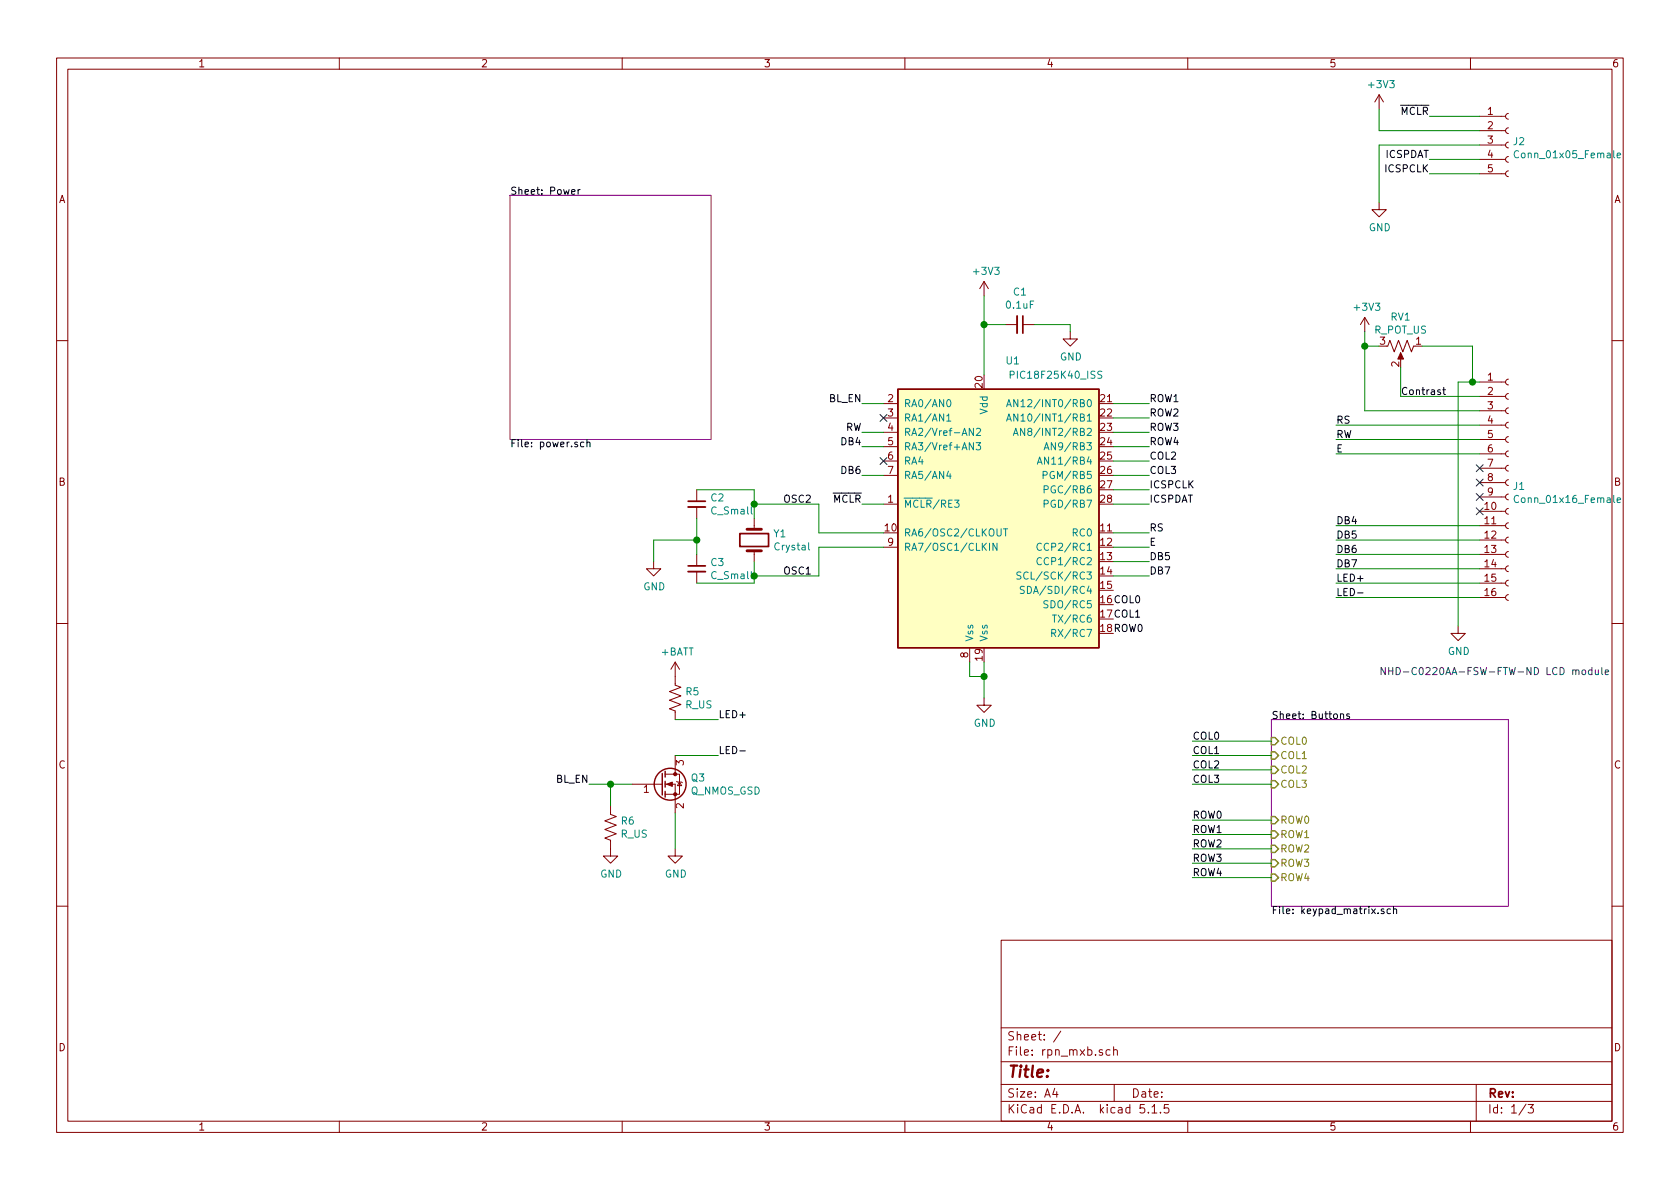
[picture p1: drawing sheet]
EESchema Schematic File Version 4
EELAYER 30 0
EELAYER END
$Descr A4 11693 8268
encoding utf-8
Sheet 1 3
Title ""
Date ""
Rev ""
Comp ""
Comment1 ""
Comment2 ""
Comment3 ""
Comment4 ""
$EndDescr
$Sheet
S 8850 5000 1650 1300
U 5D1D2A26
F0 "Buttons" 50
F1 "keypad_matrix.sch" 50
F2 "COL0" I L 8850 5150 50 
F3 "COL1" I L 8850 5250 50 
F4 "COL2" I L 8850 5350 50 
F5 "COL3" I L 8850 5450 50 
F6 "ROW0" I L 8850 5700 50 
F7 "ROW1" I L 8850 5800 50 
F8 "ROW2" I L 8850 5900 50 
F9 "ROW3" I L 8850 6000 50 
F10 "ROW4" I L 8850 6100 50 
$EndSheet
$Sheet
S 3550 1350 1400 1700
U 5D1D2A91
F0 "Power" 50
F1 "power.sch" 50
$EndSheet
$Comp
L Connector:Conn_01x16_Female J1
U 1 1
P 10500 3350
F 0 "J1" H 10528 3326 50  0000 L CNN
F 1 "Conn_01x16_Female" H 10528 3235 50  0000 L CNN
F 2 "Connector_PinHeader_1.27mm:PinHeader_2x08_P1.27mm_Horizontal" H 10500 3350 50  0001 C CNN
F 3 "~" H 10500 3350 50  0001 C CNN
	1    10500 3350
	1    0    0    -1  
$EndComp
$Comp
L power:GND #PWR0101
U 1 1
P 10150 4350
F 0 "#PWR0101" H 10150 4100 50  0001 C CNN
F 1 "GND" H 10155 4177 50  0000 C CNN
F 2 "" H 10150 4350 50  0001 C CNN
F 3 "" H 10150 4350 50  0001 C CNN
	1    10150 4350
	1    0    0    -1  
$EndComp
$Comp
L power:+3V3 #PWR0102
U 1 1
P 9500 2300
F 0 "#PWR0102" H 9500 2150 50  0001 C CNN
F 1 "+3V3" H 9515 2473 50  0000 C CNN
F 2 "" H 9500 2300 50  0001 C CNN
F 3 "" H 9500 2300 50  0001 C CNN
	1    9500 2300
	1    0    0    -1  
$EndComp
Wire Wire Line
	9500 2850 9500 2400
Wire Wire Line
	10300 2650 10250 2650
Wire Wire Line
	10150 2650 10150 4350
$Comp
L Device:R_POT_US RV1
U 1 1
P 9750 2400
F 0 "RV1" V 9545 2400 50  0000 C CNN
F 1 "R_POT_US" V 9636 2400 50  0000 C CNN
F 2 "Potentiometer_THT:Potentiometer_ACP_CA9-V10_Vertical" H 9750 2400 50  0001 C CNN
F 3 "~" H 9750 2400 50  0001 C CNN
	1    9750 2400
	0    1    1    0   
$EndComp
Wire Wire Line
	9500 2850 10300 2850
Wire Wire Line
	9750 2550 9750 2750
Wire Wire Line
	10250 2650 10250 2400
Wire Wire Line
	10250 2400 9900 2400
Connection ~ 10250 2650
Wire Wire Line
	10250 2650 10150 2650
Wire Wire Line
	9500 2400 9600 2400
Connection ~ 9500 2400
Wire Wire Line
	9500 2400 9500 2300
Wire Wire Line
	10300 3050 9300 3050
Wire Wire Line
	10300 3150 9300 3150
Text Label 9300 2950 0    50   ~ 0
RS
Text Label 9300 3050 0    50   ~ 0
RW
Text Label 9300 3150 0    50   ~ 0
E
NoConn ~ 10300 3250
NoConn ~ 10300 3350
NoConn ~ 10300 3450
NoConn ~ 10300 3550
Wire Wire Line
	10300 3650 9300 3650
Wire Wire Line
	10300 3750 9300 3750
Wire Wire Line
	10300 3850 9300 3850
Wire Wire Line
	10300 3950 9300 3950
Text Label 9300 3650 0    50   ~ 0
DB4
Text Label 9300 3750 0    50   ~ 0
DB5
Text Label 9300 3850 0    50   ~ 0
DB6
Text Label 9300 3950 0    50   ~ 0
DB7
Wire Wire Line
	10300 4050 9300 4050
Wire Wire Line
	10300 4150 9300 4150
Text Label 9300 4050 0    50   ~ 0
LED+
Text Label 9300 4150 0    50   ~ 0
LED-
Text Label 9750 2750 0    50   ~ 0
Contrast
Wire Wire Line
	9750 2750 10300 2750
Text Notes 9600 4700 0    50   ~ 0
NHD-C0220AA-FSW-FTW-ND LCD module
Wire Wire Line
	8850 6100 8300 6100
$Comp
L Device:C_Small C1
U 1 1
P 7100 2250
F 0 "C1" V 6871 2250 50  0000 C CNN
F 1 "0.1uF" V 6962 2250 50  0000 C CNN
F 2 "Capacitor_SMD:C_0805_2012Metric_Pad1.15x1.40mm_HandSolder" H 7100 2250 50  0001 C CNN
F 3 "~" H 7100 2250 50  0001 C CNN
	1    7100 2250
	0    1    1    0   
$EndComp
$Comp
L power:+3V3 #PWR0103
U 1 1
P 6850 2050
F 0 "#PWR0103" H 6850 1900 50  0001 C CNN
F 1 "+3V3" H 6865 2223 50  0000 C CNN
F 2 "" H 6850 2050 50  0001 C CNN
F 3 "" H 6850 2050 50  0001 C CNN
	1    6850 2050
	1    0    0    -1  
$EndComp
$Comp
L power:GND #PWR0104
U 1 1
P 7450 2300
F 0 "#PWR0104" H 7450 2050 50  0001 C CNN
F 1 "GND" H 7455 2127 50  0000 C CNN
F 2 "" H 7450 2300 50  0001 C CNN
F 3 "" H 7450 2300 50  0001 C CNN
	1    7450 2300
	1    0    0    -1  
$EndComp
Wire Wire Line
	7450 2300 7450 2250
Wire Wire Line
	7450 2250 7200 2250
Wire Wire Line
	6850 2050 6850 2250
Wire Wire Line
	7000 2250 6850 2250
Connection ~ 6850 2250
Wire Wire Line
	6850 2250 6850 2600
$Comp
L power:GND #PWR0105
U 1 1
P 6850 4850
F 0 "#PWR0105" H 6850 4600 50  0001 C CNN
F 1 "GND" H 6855 4677 50  0000 C CNN
F 2 "" H 6850 4850 50  0001 C CNN
F 3 "" H 6850 4850 50  0001 C CNN
	1    6850 4850
	1    0    0    -1  
$EndComp
Wire Wire Line
	6850 4850 6850 4700
Wire Wire Line
	6750 4600 6750 4700
Wire Wire Line
	6750 4700 6850 4700
Connection ~ 6850 4700
Wire Wire Line
	6850 4700 6850 4600
Text Label 6000 3000 2    50   ~ 0
RW
Text Label 8000 3800 0    50   ~ 0
E
Wire Wire Line
	7750 2800 8000 2800
Wire Wire Line
	7750 2900 8000 2900
Wire Wire Line
	7750 3000 8000 3000
Text Label 6000 3100 2    50   ~ 0
DB4
Text Label 6000 3300 2    50   ~ 0
DB6
Wire Wire Line
	8000 3100 7750 3100
Wire Wire Line
	7750 3200 8000 3200
Wire Wire Line
	8000 3300 7750 3300
$Comp
L MCU_Microchip_PIC18:PIC18F25K20_ISS U1
U 1 1
P 6950 3600
F 0 "U1" H 7050 4700 50  0000 C CNN
F 1 "PIC18F25K40_ISS" H 7350 4600 50  0000 C CNN
F 2 "Package_SO:SOIC-28W_7.5x18.7mm_P1.27mm" H 6450 3100 50  0001 C CNN
F 3 "http://ww1.microchip.com/downloads/en/DeviceDoc/40001303H.pdf" H 6950 3550 50  0001 C CNN
	1    6950 3600
	1    0    0    -1  
$EndComp
Text Label 8000 4000 0    50   ~ 0
DB7
Text Label 8300 5150 0    50   ~ 0
COL0
Text Label 8300 5250 0    50   ~ 0
COL1
Wire Wire Line
	8300 5250 8850 5250
Wire Wire Line
	8300 5150 8850 5150
Wire Wire Line
	8300 5350 8850 5350
Wire Wire Line
	8300 5450 8850 5450
Wire Wire Line
	8300 5700 8850 5700
Wire Wire Line
	8300 5800 8850 5800
Wire Wire Line
	8300 5900 8850 5900
Wire Wire Line
	8300 6000 8850 6000
Text Label 8300 5350 0    50   ~ 0
COL2
Text Label 8300 5450 0    50   ~ 0
COL3
Text Label 8300 5700 0    50   ~ 0
ROW0
Text Label 8300 5800 0    50   ~ 0
ROW1
Text Label 8300 5900 0    50   ~ 0
ROW2
Text Label 8300 6000 0    50   ~ 0
ROW3
Text Label 8300 6100 0    50   ~ 0
ROW4
Text Label 7750 4200 0    50   ~ 0
COL0
Text Label 7750 4300 0    50   ~ 0
COL1
Text Label 8000 3200 0    50   ~ 0
COL2
Text Label 8000 3300 0    50   ~ 0
COL3
Text Label 7750 4400 0    50   ~ 0
ROW0
Text Label 8000 2800 0    50   ~ 0
ROW1
Text Label 8000 2900 0    50   ~ 0
ROW2
Text Label 8000 3000 0    50   ~ 0
ROW3
Text Label 8000 3100 0    50   ~ 0
ROW4
Wire Wire Line
	8000 3700 7750 3700
Wire Wire Line
	8000 3800 7750 3800
Wire Wire Line
	7750 3900 8000 3900
Wire Wire Line
	8000 4000 7750 4000
Wire Wire Line
	6000 2800 6150 2800
Wire Wire Line
	6000 3000 6150 3000
Wire Wire Line
	6150 3100 6000 3100
Wire Wire Line
	6150 3300 6000 3300
Text Label 6000 3500 2    50   ~ 0
~MCLR
Wire Wire Line
	6000 3500 6150 3500
$Comp
L Device:Crystal Y1
U 1 1
P 5250 3750
F 0 "Y1" V 5204 3881 50  0000 L CNN
F 1 "Crystal" V 5295 3881 50  0000 L CNN
F 2 "Crystal:Crystal_HC49-4H_Vertical" H 5250 3750 50  0001 C CNN
F 3 "~" H 5250 3750 50  0001 C CNN
	1    5250 3750
	0    1    1    0   
$EndComp
$Comp
L Device:C_Small C2
U 1 1
P 4850 3500
F 0 "C2" H 4942 3546 50  0000 L CNN
F 1 "C_Small" H 4942 3455 50  0000 L CNN
F 2 "Capacitor_SMD:C_0805_2012Metric_Pad1.15x1.40mm_HandSolder" H 4850 3500 50  0001 C CNN
F 3 "~" H 4850 3500 50  0001 C CNN
	1    4850 3500
	1    0    0    -1  
$EndComp
$Comp
L Device:C_Small C3
U 1 1
P 4850 3950
F 0 "C3" H 4942 3996 50  0000 L CNN
F 1 "C_Small" H 4942 3905 50  0000 L CNN
F 2 "Capacitor_SMD:C_0805_2012Metric_Pad1.15x1.40mm_HandSolder" H 4850 3950 50  0001 C CNN
F 3 "~" H 4850 3950 50  0001 C CNN
	1    4850 3950
	1    0    0    -1  
$EndComp
Wire Wire Line
	4850 4050 5250 4050
Wire Wire Line
	5250 4050 5250 4000
Wire Wire Line
	4850 3400 5250 3400
Wire Wire Line
	5250 3400 5250 3500
Wire Wire Line
	4850 3850 4850 3750
Wire Wire Line
	5250 3500 5700 3500
Wire Wire Line
	5700 3500 5700 3700
Wire Wire Line
	5700 3700 6150 3700
Connection ~ 5250 3500
Wire Wire Line
	5250 3500 5250 3600
Wire Wire Line
	5250 4000 5700 4000
Wire Wire Line
	5700 4000 5700 3800
Wire Wire Line
	5700 3800 6150 3800
Connection ~ 5250 4000
Wire Wire Line
	5250 4000 5250 3900
$Comp
L power:GND #PWR01
U 1 1
P 4550 3900
F 0 "#PWR01" H 4550 3650 50  0001 C CNN
F 1 "GND" H 4555 3727 50  0000 C CNN
F 2 "" H 4550 3900 50  0001 C CNN
F 3 "" H 4550 3900 50  0001 C CNN
	1    4550 3900
	1    0    0    -1  
$EndComp
Wire Wire Line
	4550 3900 4550 3750
Wire Wire Line
	4550 3750 4850 3750
Connection ~ 4850 3750
Wire Wire Line
	4850 3750 4850 3600
Text Label 8000 3500 0    50   ~ 0
ICSPDAT
Text Label 8000 3400 0    50   ~ 0
ICSPCLK
Wire Wire Line
	7750 3500 8000 3500
Wire Wire Line
	7750 3400 8000 3400
$Comp
L Connector:Conn_01x05_Female J2
U 1 1
P 10500 1000
F 0 "J2" H 10528 1026 50  0000 L CNN
F 1 "Conn_01x05_Female" H 10528 935 50  0000 L CNN
F 2 "Connector_PinSocket_2.54mm:PinSocket_1x05_P2.54mm_Horizontal" H 10500 1000 50  0001 C CNN
F 3 "~" H 10500 1000 50  0001 C CNN
	1    10500 1000
	1    0    0    -1  
$EndComp
Text Label 9950 800  2    50   ~ 0
~MCLR
$Comp
L power:+3V3 #PWR02
U 1 1
P 9600 750
F 0 "#PWR02" H 9600 600 50  0001 C CNN
F 1 "+3V3" H 9615 923 50  0000 C CNN
F 2 "" H 9600 750 50  0001 C CNN
F 3 "" H 9600 750 50  0001 C CNN
	1    9600 750 
	1    0    0    -1  
$EndComp
$Comp
L power:GND #PWR03
U 1 1
P 9600 1400
F 0 "#PWR03" H 9600 1150 50  0001 C CNN
F 1 "GND" H 9605 1227 50  0000 C CNN
F 2 "" H 9600 1400 50  0001 C CNN
F 3 "" H 9600 1400 50  0001 C CNN
	1    9600 1400
	1    0    0    -1  
$EndComp
Text Label 9950 1200 2    50   ~ 0
ICSPCLK
Text Label 9950 1100 2    50   ~ 0
ICSPDAT
Wire Wire Line
	9950 1100 10300 1100
Wire Wire Line
	9950 1200 10300 1200
Wire Wire Line
	9950 800  10300 800 
Wire Wire Line
	10300 900  9600 900 
Wire Wire Line
	9600 900  9600 750 
Wire Wire Line
	9600 1400 9600 1000
Wire Wire Line
	9600 1000 10300 1000
Text Label 5450 4000 0    50   ~ 0
OSC1
Text Label 5450 3500 0    50   ~ 0
OSC2
Text Label 8000 3900 0    50   ~ 0
DB5
Wire Wire Line
	10300 2950 9300 2950
$Comp
L Device:Q_NMOS_GSD Q3
U 1 1
P 4600 5450
F 0 "Q3" H 4806 5496 50  0000 L CNN
F 1 "Q_NMOS_GSD" H 4806 5405 50  0000 L CNN
F 2 "Package_TO_SOT_SMD:SOT-23_Handsoldering" H 4800 5550 50  0001 C CNN
F 3 "~" H 4600 5450 50  0001 C CNN
	1    4600 5450
	1    0    0    -1  
$EndComp
$Comp
L power:GND #PWR06
U 1 1
P 4700 5900
F 0 "#PWR06" H 4700 5650 50  0001 C CNN
F 1 "GND" H 4705 5727 50  0000 C CNN
F 2 "" H 4700 5900 50  0001 C CNN
F 3 "" H 4700 5900 50  0001 C CNN
	1    4700 5900
	1    0    0    -1  
$EndComp
$Comp
L power:+BATT #PWR04
U 1 1
P 4700 4700
F 0 "#PWR04" H 4700 4550 50  0001 C CNN
F 1 "+BATT" H 4715 4873 50  0000 C CNN
F 2 "" H 4700 4700 50  0001 C CNN
F 3 "" H 4700 4700 50  0001 C CNN
	1    4700 4700
	1    0    0    -1  
$EndComp
$Comp
L Device:R_US R5
U 1 1
P 4700 4850
F 0 "R5" H 4768 4896 50  0000 L CNN
F 1 "R_US" H 4768 4805 50  0000 L CNN
F 2 "Resistor_SMD:R_0805_2012Metric_Pad1.15x1.40mm_HandSolder" V 4740 4840 50  0001 C CNN
F 3 "~" H 4700 4850 50  0001 C CNN
	1    4700 4850
	1    0    0    -1  
$EndComp
$Comp
L Device:R_US R6
U 1 1
P 4250 5750
F 0 "R6" H 4318 5796 50  0000 L CNN
F 1 "R_US" H 4318 5705 50  0000 L CNN
F 2 "Resistor_SMD:R_0805_2012Metric_Pad1.15x1.40mm_HandSolder" V 4290 5740 50  0001 C CNN
F 3 "~" H 4250 5750 50  0001 C CNN
	1    4250 5750
	1    0    0    -1  
$EndComp
$Comp
L power:GND #PWR05
U 1 1
P 4250 5900
F 0 "#PWR05" H 4250 5650 50  0001 C CNN
F 1 "GND" H 4255 5727 50  0000 C CNN
F 2 "" H 4250 5900 50  0001 C CNN
F 3 "" H 4250 5900 50  0001 C CNN
	1    4250 5900
	1    0    0    -1  
$EndComp
Wire Wire Line
	4700 5900 4700 5650
Wire Wire Line
	4250 5600 4250 5450
Wire Wire Line
	4250 5450 4400 5450
Text Label 4100 5450 2    50   ~ 0
BL_EN
Wire Wire Line
	4100 5450 4250 5450
Connection ~ 4250 5450
Text Label 6000 2800 2    50   ~ 0
BL_EN
Text Label 8000 3700 0    50   ~ 0
RS
Text Label 5000 5250 0    50   ~ 0
LED-
Text Label 5000 5000 0    50   ~ 0
LED+
Wire Wire Line
	5000 5000 4700 5000
Wire Wire Line
	4700 5250 5000 5250
NoConn ~ 6150 3200
NoConn ~ 6150 2900
$EndSCHEMATC
